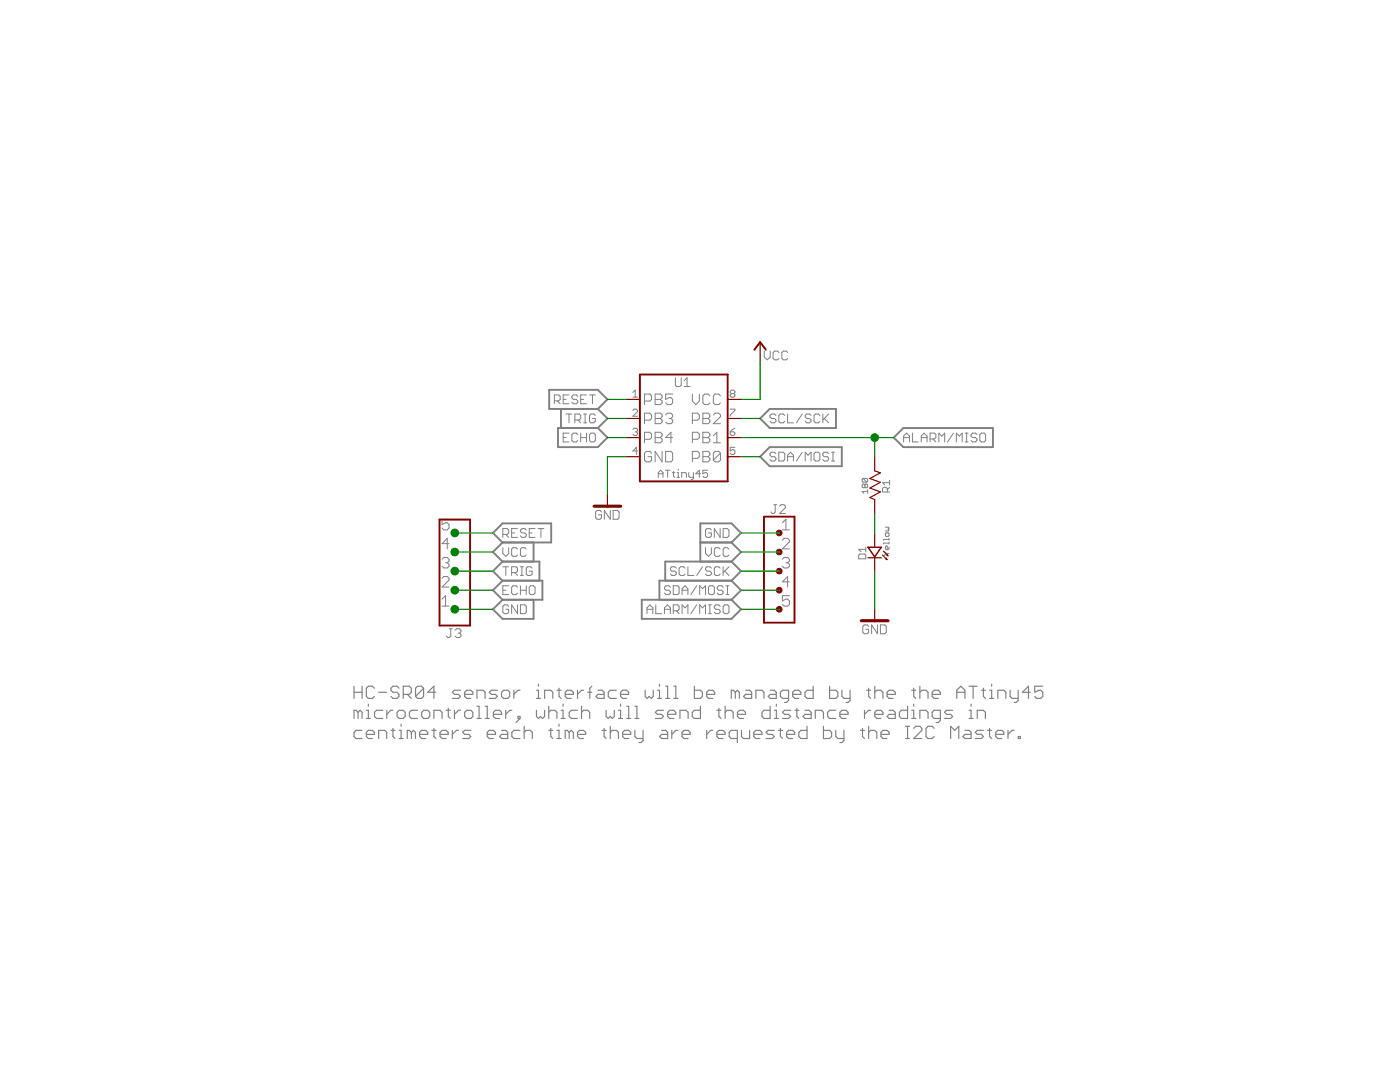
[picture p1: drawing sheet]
<?xml version="1.0" encoding="utf-8"?>
<!DOCTYPE eagle SYSTEM "eagle.dtd">
<eagle version="7.5.0">
<drawing>
<settings>
<setting alwaysvectorfont="yes"/>
<setting verticaltext="up"/>
</settings>
<grid distance="0.1" unitdist="inch" unit="inch" style="lines" multiple="1" display="no" altdistance="0.01" altunitdist="inch" altunit="inch"/>
<schematic xreflabel="%F%N/%S.%C%R" xrefpart="/%S.%C%R">
<libraries>
<library name="FunArduino-General">
<symbols>
<symbol name="GND">
<pin name="GND" x="0" y="2.54" visible="off" length="point" direction="sup" rot="R270"/>
<wire x1="-1.778" y1="1.016" x2="0" y2="1.016" width="0.4064" layer="94"/>
<text x="0.127" y="0.508" size="1.27" layer="96" align="top-center">&gt;VALUE</text>
<wire x1="0" y1="1.016" x2="1.778" y2="1.016" width="0.4064" layer="94"/>
<wire x1="0" y1="2.54" x2="0" y2="1.016" width="0.1524" layer="94"/>
</symbol>
</symbols>
<devicesets>
<deviceset name="GND" prefix="GND">
<gates>
<gate name="GND" symbol="GND" x="0" y="0"/>
</gates>
<devices>
<device name="">
<technologies>
<technology name=""/>
</technologies>
</device>
</devices>
</deviceset>
</devicesets>
</library>
<library name="LuisLab-General">
<symbols>
<symbol name="VCC">
<pin name="VCC" x="0" y="-2.54" visible="off" length="point" direction="sup" rot="R90"/>
<text x="0.508" y="-1.778" size="1.27" layer="96" align="center-left">&gt;VALUE</text>
<wire x1="0" y1="0" x2="0" y2="-2.54" width="0.1524" layer="94"/>
<wire x1="0" y1="0" x2="-0.762" y2="-1.016" width="0.254" layer="94"/>
<wire x1="0" y1="0" x2="0.762" y2="-1.016" width="0.254" layer="94"/>
</symbol>
</symbols>
<devicesets>
<deviceset name="VCC">
<gates>
<gate name="VCC" symbol="VCC" x="0" y="2.54"/>
</gates>
<devices>
<device name="">
<technologies>
<technology name=""/>
</technologies>
</device>
</devices>
</deviceset>
</devicesets>
</library>
<library name="LuisLab-IntegratedCircuits">
<symbols>
<symbol name="ATTINY25/45/85">
<pin name="PB5" x="-7.62" y="5.08" visible="pin" length="point" direction="in"/>
<text x="0" y="7.366" size="1.27" layer="95" align="center">&gt;NAME</text>
<text x="0" y="-4.826" size="1.016" layer="96" align="center">&gt;VALUE</text>
<pin name="PB3" x="-7.62" y="2.54" visible="pin" length="point"/>
<pin name="PB4" x="-7.62" y="0" visible="pin" length="point"/>
<wire x1="-5.842" y1="8.382" x2="-5.842" y2="5.08" width="0.254" layer="94"/>
<wire x1="-5.842" y1="5.08" x2="-5.842" y2="2.54" width="0.254" layer="94"/>
<wire x1="-5.842" y1="2.54" x2="-5.842" y2="0" width="0.254" layer="94"/>
<wire x1="-5.842" y1="0" x2="-5.842" y2="-2.54" width="0.254" layer="94"/>
<wire x1="-5.842" y1="-2.54" x2="-5.842" y2="-5.842" width="0.254" layer="94"/>
<wire x1="-5.842" y1="-5.842" x2="5.842" y2="-5.842" width="0.254" layer="94"/>
<wire x1="5.842" y1="-5.842" x2="5.842" y2="-2.54" width="0.254" layer="94"/>
<wire x1="5.842" y1="-2.54" x2="5.842" y2="0" width="0.254" layer="94"/>
<wire x1="5.842" y1="0" x2="5.842" y2="5.08" width="0.254" layer="94"/>
<wire x1="5.842" y1="5.08" x2="5.842" y2="8.382" width="0.254" layer="94"/>
<wire x1="5.842" y1="8.382" x2="-5.842" y2="8.382" width="0.254" layer="94"/>
<pin name="PB1" x="7.62" y="0" visible="pin" length="point" direction="in" rot="R180"/>
<pin name="PB0" x="7.62" y="-2.54" visible="pin" length="point" direction="in" rot="R180"/>
<pin name="PB2" x="7.62" y="2.54" visible="pin" length="point" direction="in" rot="R180"/>
<pin name="GND" x="-7.62" y="-2.54" visible="pin" length="point" direction="pwr"/>
<pin name="VCC" x="7.62" y="5.08" visible="pin" length="point" direction="pwr" rot="R180"/>
<wire x1="-7.62" y1="5.08" x2="-5.842" y2="5.08" width="0.1524" layer="94"/>
<wire x1="-7.62" y1="2.54" x2="-5.842" y2="2.54" width="0.1524" layer="94"/>
<wire x1="-7.62" y1="0" x2="-5.842" y2="0" width="0.1524" layer="94"/>
<wire x1="-7.62" y1="-2.54" x2="-5.842" y2="-2.54" width="0.1524" layer="94"/>
<wire x1="5.842" y1="0" x2="7.62" y2="0" width="0.1524" layer="94"/>
<wire x1="5.842" y1="2.54" x2="7.62" y2="2.54" width="0.1524" layer="94"/>
<wire x1="5.842" y1="-2.54" x2="7.62" y2="-2.54" width="0.1524" layer="94"/>
<wire x1="5.842" y1="5.08" x2="7.62" y2="5.08" width="0.1524" layer="94"/>
<text x="-6.35" y="5.334" size="1.016" layer="97" align="bottom-center">1</text>
<text x="-6.35" y="2.794" size="1.016" layer="97" align="bottom-center">2</text>
<text x="-6.35" y="0.254" size="1.016" layer="97" align="bottom-center">3</text>
<text x="-6.35" y="-2.286" size="1.016" layer="97" align="bottom-center">4</text>
<text x="6.604" y="-2.286" size="1.016" layer="97" align="bottom-center">5</text>
<text x="6.604" y="0.254" size="1.016" layer="97" align="bottom-center">6</text>
<text x="6.604" y="2.794" size="1.016" layer="97" align="bottom-center">7</text>
<text x="6.604" y="5.334" size="1.016" layer="97" align="bottom-center">8</text>
</symbol>
</symbols>
<devicesets>
<deviceset name="ATTINY25/45/85" prefix="U" uservalue="yes">
<gates>
<gate name="U" symbol="ATTINY25/45/85" x="0" y="0"/>
</gates>
<devices>
<device name="_TSSOP_MO-153-AC" package="TSSOP_MO-153-AC">
<connects>
<connect gate="U" pin="GND" pad="4"/>
<connect gate="U" pin="PB0" pad="5"/>
<connect gate="U" pin="PB1" pad="6"/>
<connect gate="U" pin="PB2" pad="7"/>
<connect gate="U" pin="PB3" pad="2"/>
<connect gate="U" pin="PB4" pad="3"/>
<connect gate="U" pin="PB5" pad="1"/>
<connect gate="U" pin="VCC" pad="8"/>
</connects>
<technologies>
<technology name=""/>
</technologies>
</device>
</devices>
</deviceset>
</devicesets>
</library>
<library name="LuisLab-Pasives">
<symbols>
<symbol name="RESISTOR">
<pin name="P1" x="-5.08" y="0" visible="off" length="point" direction="pas"/>
<pin name="P2" x="2.54" y="0" visible="off" length="point" direction="pas" rot="R180"/>
<text x="-1.27" y="1.016" size="1.016" layer="95" align="bottom-center">&gt;NAME</text>
<text x="-1.27" y="-0.889" size="0.8128" layer="96" align="top-center">&gt;VALUE</text>
<wire x1="-3.175" y1="0" x2="-2.921" y2="0.762" width="0.1524" layer="94"/>
<wire x1="-2.921" y1="0.762" x2="-2.159" y2="-0.635" width="0.1524" layer="94"/>
<wire x1="-2.159" y1="-0.635" x2="-1.651" y2="0.762" width="0.1524" layer="94"/>
<wire x1="-1.651" y1="0.762" x2="-0.889" y2="-0.635" width="0.1524" layer="94"/>
<wire x1="-0.889" y1="-0.635" x2="-0.381" y2="0.762" width="0.1524" layer="94"/>
<wire x1="-0.381" y1="0.762" x2="0.381" y2="-0.635" width="0.1524" layer="94"/>
<wire x1="0.381" y1="-0.635" x2="0.635" y2="0" width="0.1524" layer="94"/>
<wire x1="0.635" y1="0" x2="2.54" y2="0" width="0.1524" layer="94"/>
<wire x1="-5.08" y1="0" x2="-3.175" y2="0" width="0.1524" layer="94"/>
</symbol>
</symbols>
<devicesets>
<deviceset name="RESISTOR" prefix="R" uservalue="yes">
<gates>
<gate name="R" symbol="RESISTOR" x="-2.54" y="0"/>
</gates>
<devices>
<device name="_1/6W,1/8W" package="RESISTOR_1/6W,1/8W_PTH">
<connects>
<connect gate="R" pin="P1" pad="P$1"/>
<connect gate="R" pin="P2" pad="P$2"/>
</connects>
<technologies>
<technology name=""/>
</technologies>
</device>
<device name="_1/4W" package="RESISTOR_PTH_1/4W">
<connects>
<connect gate="R" pin="P1" pad="P$1"/>
<connect gate="R" pin="P2" pad="P$2"/>
</connects>
<technologies>
<technology name=""/>
</technologies>
</device>
<device name="_0603[1008]" package="0603[1608]">
<connects>
<connect gate="R" pin="P1" pad="1"/>
<connect gate="R" pin="P2" pad="2"/>
</connects>
<technologies>
<technology name=""/>
</technologies>
</device>
<device name="_0805[2012]" package="0805[2012]">
<connects>
<connect gate="R" pin="P1" pad="1"/>
<connect gate="R" pin="P2" pad="2"/>
</connects>
<technologies>
<technology name=""/>
</technologies>
</device>
</devices>
</deviceset>
</devicesets>
</library>
<library name="LuisLab-LED">
<symbols>
<symbol name="LED">
<pin name="-" x="-2.54" y="0" visible="off" length="point" rot="R180"/>
<pin name="+" x="2.54" y="0" visible="off" length="point"/>
<text x="0" y="1.143" size="1.016" layer="95" align="bottom-center">&gt;Name</text>
<text x="1.524" y="-1.143" size="0.8128" layer="96" align="top-center">&gt;Value</text>
<wire x1="-0.762" y1="0.889" x2="-0.762" y2="0" width="0.1524" layer="94"/>
<wire x1="-0.762" y1="0" x2="-0.762" y2="-0.889" width="0.1524" layer="94"/>
<wire x1="-0.635" y1="0" x2="0.635" y2="-0.889" width="0.1905" layer="94"/>
<wire x1="0.635" y1="-0.889" x2="0.635" y2="0.889" width="0.1905" layer="94"/>
<wire x1="0.635" y1="0.889" x2="-0.635" y2="0" width="0.1905" layer="94"/>
<wire x1="-2.54" y1="0" x2="-0.762" y2="0" width="0.1524" layer="94"/>
<wire x1="0.762" y1="0" x2="2.54" y2="0" width="0.1524" layer="94"/>
<wire x1="-0.381" y1="-1.016" x2="-1.016" y2="-1.651" width="0.1016" layer="94"/>
<wire x1="-1.016" y1="-1.651" x2="-0.889" y2="-1.397" width="0.1016" layer="94"/>
<wire x1="-1.016" y1="-1.651" x2="-0.762" y2="-1.524" width="0.1016" layer="94"/>
<wire x1="0.127" y1="-1.143" x2="-0.508" y2="-1.778" width="0.1016" layer="94"/>
<wire x1="-0.508" y1="-1.778" x2="-0.381" y2="-1.524" width="0.1016" layer="94"/>
<wire x1="-0.508" y1="-1.778" x2="-0.254" y2="-1.651" width="0.1016" layer="94"/>
</symbol>
</symbols>
<devicesets>
<deviceset name="LED" prefix="D" uservalue="yes">
<gates>
<gate name="D1" symbol="LED" x="-2.54" y="5.08"/>
</gates>
<devices>
<device name="_5MM_PTH" package="LED_5MM">
<connects>
<connect gate="D1" pin="+" pad="+"/>
<connect gate="D1" pin="-" pad="-"/>
</connects>
<technologies>
<technology name=""/>
</technologies>
</device>
<device name="_0805[2012]" package="0805[2012]">
<connects>
<connect gate="D1" pin="+" pad="+"/>
<connect gate="D1" pin="-" pad="-"/>
</connects>
<technologies>
<technology name=""/>
</technologies>
</device>
</devices>
</deviceset>
</devicesets>
</library>
<library name="LuisLab-Connectors">
<symbols>
<symbol name="HEADER_1X05">
<pin name="1" x="0" y="5.08" visible="pad" length="point" rot="R180"/>
<pin name="2" x="0" y="2.54" visible="pad" length="point" rot="R180"/>
<pin name="3" x="0" y="0" visible="pad" length="point" rot="R180"/>
<pin name="4" x="0" y="-2.54" visible="pad" length="point" rot="R180"/>
<pin name="5" x="0" y="-5.08" visible="pad" length="point" rot="R180"/>
<text x="0" y="8.255" size="1.27" layer="95" align="center">&gt;NAME</text>
<text x="0" y="-7.874" size="1.016" layer="96" align="center">&gt;VALUE</text>
<circle x="0" y="2.54" radius="0.254" width="0.254" layer="94"/>
<circle x="0" y="0" radius="0.254" width="0.254" layer="94"/>
<circle x="0" y="-2.54" radius="0.254" width="0.254" layer="94"/>
<wire x1="-2.032" y1="7.239" x2="-2.032" y2="-6.858" width="0.254" layer="94"/>
<wire x1="-2.032" y1="-6.858" x2="2.032" y2="-6.858" width="0.254" layer="94"/>
<wire x1="2.032" y1="-6.858" x2="2.032" y2="7.239" width="0.254" layer="94"/>
<wire x1="2.032" y1="7.239" x2="-2.032" y2="7.239" width="0.254" layer="94"/>
<circle x="0" y="5.08" radius="0.254" width="0.254" layer="94"/>
<circle x="0" y="-5.08" radius="0.254" width="0.254" layer="94"/>
</symbol>
</symbols>
<devicesets>
<deviceset name="PIN_HEADER_1X05" prefix="J" uservalue="yes">
<gates>
<gate name="J5" symbol="HEADER_1X05" x="0" y="0"/>
</gates>
<devices>
<device name="_0.1&quot;_STR_G[1]_PTH" package="PIN_HEADER_1X05_0.1&quot;_STR_G[1]_PTH">
<connects>
<connect gate="J5" pin="1" pad="1"/>
<connect gate="J5" pin="2" pad="2"/>
<connect gate="J5" pin="3" pad="3"/>
<connect gate="J5" pin="4" pad="4"/>
<connect gate="J5" pin="5" pad="5"/>
</connects>
<technologies>
<technology name=""/>
</technologies>
</device>
<device name="_0.1&quot;_STR_G[3]_PTH" package="PIN_HEADER_1X05_0.1&quot;_STR_G[3]_PTH">
<connects>
<connect gate="J5" pin="1" pad="1"/>
<connect gate="J5" pin="2" pad="2"/>
<connect gate="J5" pin="3" pad="3"/>
<connect gate="J5" pin="4" pad="4"/>
<connect gate="J5" pin="5" pad="5"/>
</connects>
<technologies>
<technology name=""/>
</technologies>
</device>
<device name="_0.1&quot;_STR_G[0]_PTH" package="PIN_HEADER_1X05_0.1&quot;_STR_G[0]_PTH">
<connects>
<connect gate="J5" pin="1" pad="1"/>
<connect gate="J5" pin="2" pad="2"/>
<connect gate="J5" pin="3" pad="3"/>
<connect gate="J5" pin="4" pad="4"/>
<connect gate="J5" pin="5" pad="5"/>
</connects>
<technologies>
<technology name=""/>
</technologies>
</device>
<device name="_0.1&quot;_STR_G[2]_PTH" package="PIN_HEADER_1X05_0.1&quot;_STR_G[2]_PTH">
<connects>
<connect gate="J5" pin="1" pad="1"/>
<connect gate="J5" pin="2" pad="2"/>
<connect gate="J5" pin="3" pad="3"/>
<connect gate="J5" pin="4" pad="4"/>
<connect gate="J5" pin="5" pad="5"/>
</connects>
<technologies>
<technology name=""/>
</technologies>
</device>
</devices>
</deviceset>
</devicesets>
</library>
</libraries>
<attributes>
</attributes>
<variantdefs>
</variantdefs>
<classes>
<class number="0" name="default" width="0" drill="0">
</class>
</classes>
<parts>
<part name="U$3" library="LuisLab-General" deviceset="VCC" device=""/>
<part name="U1" library="LuisLab-IntegratedCircuits" deviceset="ATTINY25/45/85" device="_TSSOP_MO-153-AC" value="ATtiny45"/>
<part name="R1" library="LuisLab-Pasives" deviceset="RESISTOR" device="_0603[1008]" value="180"/>
<part name="D1" library="LuisLab-LED" deviceset="LED" device="_0805[2012]" value="Yellow"/>
<part name="GND2" library="FunArduino-General" deviceset="GND" device=""/>
<part name="GND4" library="FunArduino-General" deviceset="GND" device=""/>
<part name="J2" library="LuisLab-Connectors" deviceset="PIN_HEADER_1X05" device="_0.1&quot;_STR_G[1]_PTH"/>
<part name="J3" library="LuisLab-Connectors" deviceset="PIN_HEADER_1X05" device="_0.1&quot;_STR_G[1]_PTH"/>
</parts>
<sheets>
<sheet>
<plain>
</plain>
<instances>
<instance part="U$3" gate="VCC" x="5.08" y="30.48"/>
<instance part="U1" gate="U" x="-5.08" y="17.78"/>
<instance part="R1" gate="R" x="20.32" y="10.16" rot="R270"/>
<instance part="D1" gate="D1" x="20.32" y="2.54" rot="R90"/>
<instance part="GND2" gate="GND" x="20.32" y="-7.62"/>
<instance part="GND4" gate="GND" x="-15.24" y="7.62"/>
<instance part="J2" gate="J5" x="7.62" y="0"/>
<instance part="J3" gate="J5" x="-35.56" y="0" rot="R180"/>
</instances>
<busses>
</busses>
<nets>
<net name="GND" class="0">
<segment>
<pinref part="D1" gate="D1" pin="-"/>
<pinref part="GND2" gate="GND" pin="GND"/>
<wire x1="20.32" y1="-5.08" x2="20.32" y2="0" width="0.1524" layer="91"/>
</segment>
<segment>
<pinref part="U1" gate="U" pin="GND"/>
<wire x1="-15.24" y1="15.24" x2="-12.7" y2="15.24" width="0.1524" layer="91"/>
<wire x1="-15.24" y1="15.24" x2="-15.24" y2="10.16" width="0.1524" layer="91"/>
<pinref part="GND4" gate="GND" pin="GND"/>
</segment>
<segment>
<pinref part="J2" gate="J5" pin="1"/>
<wire x1="7.62" y1="5.08" x2="2.54" y2="5.08" width="0.1524" layer="91"/>
<label x="2.54" y="5.08" size="1.778" layer="95" rot="R180"/>
</segment>
<segment>
<wire x1="-35.56" y1="-5.08" x2="-30.48" y2="-5.08" width="0.1524" layer="91"/>
<label x="-30.48" y="-5.08" size="1.778" layer="95"/>
<pinref part="J3" gate="J5" pin="1"/>
<junction x="-35.56" y="-5.08"/>
</segment>
</net>
<net name="VCC" class="0">
<segment>
<pinref part="U1" gate="U" pin="VCC"/>
<pinref part="U$3" gate="VCC" pin="VCC"/>
<wire x1="2.54" y1="22.86" x2="5.08" y2="22.86" width="0.1524" layer="91"/>
<wire x1="5.08" y1="22.86" x2="5.08" y2="27.94" width="0.1524" layer="91"/>
</segment>
<segment>
<pinref part="J2" gate="J5" pin="2"/>
<wire x1="7.62" y1="2.54" x2="2.54" y2="2.54" width="0.1524" layer="91"/>
<label x="2.54" y="2.54" size="1.778" layer="95" rot="R180"/>
</segment>
<segment>
<wire x1="-35.56" y1="2.54" x2="-30.48" y2="2.54" width="0.1524" layer="91"/>
<label x="-30.48" y="2.54" size="1.778" layer="95"/>
<pinref part="J3" gate="J5" pin="4"/>
<junction x="-35.56" y="2.54"/>
</segment>
</net>
<net name="N$9" class="0">
<segment>
<pinref part="R1" gate="R" pin="P2"/>
<wire x1="20.32" y1="7.62" x2="20.32" y2="5.08" width="0.1524" layer="91"/>
<pinref part="D1" gate="D1" pin="+"/>
</segment>
</net>
<net name="RESET" class="0">
<segment>
<pinref part="U1" gate="U" pin="PB5"/>
<wire x1="-12.7" y1="22.86" x2="-15.24" y2="22.86" width="0.1524" layer="91"/>
<label x="-15.24" y="22.86" size="1.27" layer="95" rot="R180" xref="yes"/>
</segment>
<segment>
<wire x1="-35.56" y1="5.08" x2="-30.48" y2="5.08" width="0.1524" layer="91"/>
<label x="-30.48" y="5.08" size="1.778" layer="95"/>
<pinref part="J3" gate="J5" pin="5"/>
<junction x="-35.56" y="5.08"/>
</segment>
</net>
<net name="SCL/SCK" class="0">
<segment>
<pinref part="U1" gate="U" pin="PB2"/>
<wire x1="2.54" y1="20.32" x2="5.08" y2="20.32" width="0.1524" layer="91"/>
<label x="5.08" y="20.32" size="1.27" layer="95" xref="yes"/>
</segment>
<segment>
<pinref part="J2" gate="J5" pin="3"/>
<wire x1="7.62" y1="0" x2="2.54" y2="0" width="0.1524" layer="91"/>
<label x="2.54" y="0" size="1.778" layer="95" rot="R180"/>
</segment>
</net>
<net name="SDA/MOSI" class="0">
<segment>
<pinref part="U1" gate="U" pin="PB0"/>
<wire x1="2.54" y1="15.24" x2="5.08" y2="15.24" width="0.1524" layer="91"/>
<label x="5.08" y="15.24" size="1.27" layer="95" xref="yes"/>
</segment>
<segment>
<pinref part="J2" gate="J5" pin="4"/>
<wire x1="7.62" y1="-2.54" x2="2.54" y2="-2.54" width="0.1524" layer="91"/>
<label x="2.54" y="-2.54" size="1.778" layer="95" rot="R180"/>
</segment>
</net>
<net name="ECHO" class="0">
<segment>
<pinref part="U1" gate="U" pin="PB4"/>
<wire x1="-12.7" y1="17.78" x2="-15.24" y2="17.78" width="0.1524" layer="91"/>
<label x="-15.24" y="17.78" size="1.27" layer="95" rot="R180" xref="yes"/>
</segment>
<segment>
<wire x1="-35.56" y1="-2.54" x2="-30.48" y2="-2.54" width="0.1524" layer="91"/>
<label x="-30.48" y="-2.54" size="1.778" layer="95"/>
<pinref part="J3" gate="J5" pin="2"/>
<junction x="-35.56" y="-2.54"/>
</segment>
</net>
<net name="TRIG" class="0">
<segment>
<pinref part="U1" gate="U" pin="PB3"/>
<wire x1="-12.7" y1="20.32" x2="-15.24" y2="20.32" width="0.1524" layer="91"/>
<label x="-15.24" y="20.32" size="1.27" layer="95" rot="R180" xref="yes"/>
</segment>
<segment>
<wire x1="-35.56" y1="0" x2="-30.48" y2="0" width="0.1524" layer="91"/>
<label x="-30.48" y="0" size="1.778" layer="95"/>
<pinref part="J3" gate="J5" pin="3"/>
<junction x="-35.56" y="0"/>
</segment>
</net>
<net name="ALARM/MISO" class="0">
<segment>
<pinref part="U1" gate="U" pin="PB1"/>
<wire x1="2.54" y1="17.78" x2="20.32" y2="17.78" width="0.1524" layer="91"/>
<label x="22.86" y="17.78" size="1.27" layer="95" xref="yes"/>
<pinref part="R1" gate="R" pin="P1"/>
<wire x1="20.32" y1="17.78" x2="22.86" y2="17.78" width="0.1524" layer="91"/>
<wire x1="20.32" y1="17.78" x2="20.32" y2="15.24" width="0.1524" layer="91"/>
<junction x="20.32" y="17.78"/>
</segment>
<segment>
<pinref part="J2" gate="J5" pin="5"/>
<wire x1="7.62" y1="-5.08" x2="2.54" y2="-5.08" width="0.1524" layer="91"/>
<label x="2.54" y="-5.08" size="1.778" layer="95" rot="R180"/>
</segment>
</net>
</nets>
</sheet>
</sheets>
<errors>
<approved hash="113,1,8.6106,1.16417,J2,,,,,"/>
<approved hash="113,1,-36.5506,-1.16417,J3,,,,,"/>
</errors>
</schematic>
</drawing>
</eagle>
